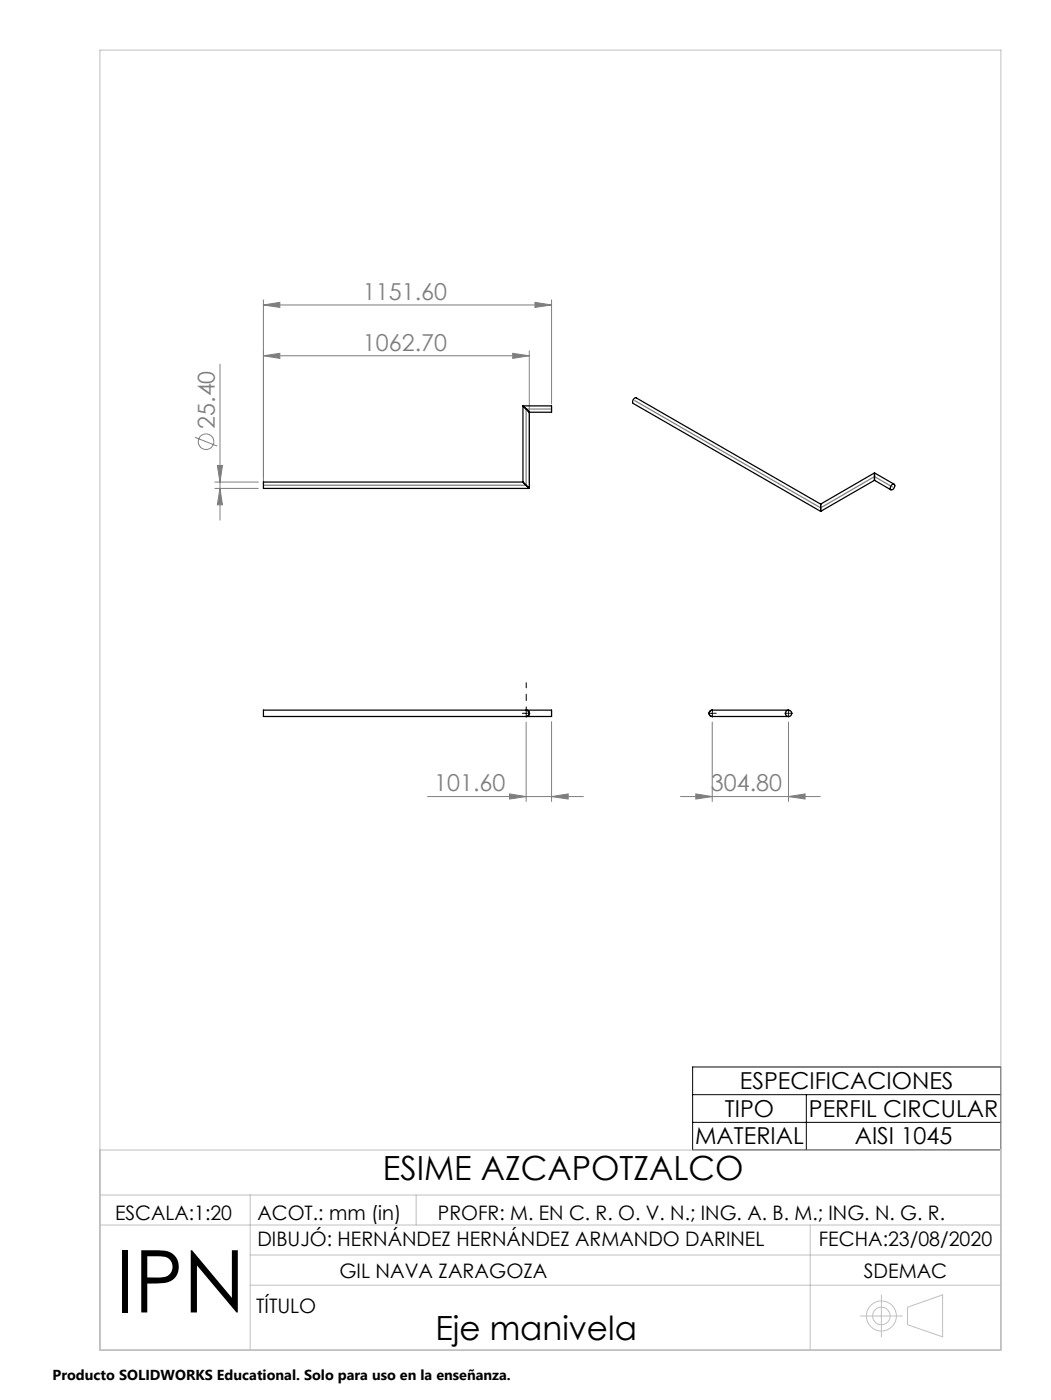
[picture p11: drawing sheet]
<svg xmlns="http://www.w3.org/2000/svg" width="210mm" height="280mm" viewBox="0 0 210 280" stroke-linecap="round" stroke-linejoin="round" font-family="sans-serif">
<g fill="none" stroke="#808080" stroke-width=".2">
<path d="M52.6 60v36.7M110.2 60v20.8M44 72.8v31.2M52.6 71.2l3.3-.5v1zM52.6 61l3.3-.5v1zM52.6 71.2h53.2M52.6 61h57.6M102.4 70.7l3.4 .5-3.4 .5zM105.8 70.2v26.5M106.9 60.5l3.3 .5-3.3 .5zM38.9 87.5l4.5 1.7M42.9 96.4h8.7"/>
<path d="M42.9 97.7h8.7M43.4 93.1h1l-.4 3.3zM44 97.7l.4 3.3h-1zM85.4 159.3h31.2M101.8 158.8l3.3 .5-3.3 .5zM105.1 144.4v15.9M110.2 159.3l3.3-.5v1zM110.2 144.3v16M136 159.3h27.9M139 158.8l3.3 .5-3.3 .5zM142.3 144.4v15.9M157.6 159.3l3.3-.5v1z"/>
<path d="M157.6 144.4v15.9"/>
<circle cx="41.2" cy="88.3" r="1.55"/>
</g>
<g fill="none" stroke="#c0c0c0" stroke-width=".2">
<path d="M20 10h180v260h-180zM20 239h180M20 230h180M50 239v31M83.1 239v6M20 245h180M50 251h150M50 257h150M161.9 245v25M176.1 259v8.4M171.9 263.2h8.4M181.3 261.4l7-2.4v8.4l-7-2.5z"/>
<circle cx="176.1" cy="263.2" r="2.99"/>
<circle cx="176.1" cy="263.2" r="1.76"/>
</g>
<path d="M105 142.7h.2M105.1 142.6v.2M142.2 142.7h.3M142.3 142.6v.2M157.4 142.7h.3M157.6 142.6v.2M138.4 213.4h61.6v16.6h-61.6zM138.4 218.9h61.6M161.1 218.9v11.1M138.4 224.5h61.6" fill="none" stroke="#000" stroke-width=".2"/>
<path d="M105.1 142.4v-5.9" fill="none" stroke="#000" stroke-width=".2" stroke-dasharray="15.2 1.3 1.3 1.3" stroke-dashoffset="14.2"/>
<path d="M104.9 142.7h-.5M105.1 142.9v.5M105.4 142.7h.5M142.1 142.7h-.5M142.3 142.4v-.5M142.3 142.9v.5M142.6 142.7h.5M157.3 142.7h-.5M157.6 142.4v-.5M157.6 142.9v.5M157.8 142.7h.5" fill="none" stroke="#000" stroke-width=".2" stroke-dasharray="15.2 1.3 1.3 1.3"/>
<path d="M110.2 81.8h-5.1v15.2h-52.5M126.8 80.1l37.2 21.5 10.7-6.3 3.6 2.1" fill="none" stroke="#808080" stroke-width=".25"/>
<g fill="#808080">
<path d="M101.8 158.8l3.3 .5-3.3 .5zM110.2 159.3l3.3-.5v1zM52.6 71.2l3.3-.5v1zM102.4 70.7l3.4 .5-3.4 .5zM52.6 61l3.3-.5v1zM106.9 60.5l3.3 .5-3.3 .5zM139 158.8l3.3 .5-3.3 .5zM157.6 159.3l3.3-.5v1z"/>
<path d="M43.4 93.1h1l-.4 3.3zM44 97.7l.4 3.3h-1z"/>
</g>
<g fill="none" stroke="#000" stroke-width=".25">
<path d="M104.5 81.2l1.3 1.2M104.5 81.2h5.7v1.2h-4.4M104.5 96.4l1.3 1.3M104.5 96.4h-51.9v1.3h53.2M104.5 81.2v15.2M105.8 82.4v15.3M174.7 94.6v1.5M174.7 96.1l3.3 1.9M174.7 94.6l3.9 2.2M174.7 96.1l-10.7 6.2M174.7 94.6l-10.7 6.2M178.2 97l.3-.2a.57 .57 0 0 1 .3 .6 .57 .57 0 0 1-.4 .5l-.3 .1a.56 .56 0 0 1 .1-1z"/>
<path d="M164 100.8v1.5M164 100.8l-36.9-21.2a.73 .73 0 0 0-.7 1l37.6 21.7M52.6 142h57.6v1.3h-57.6zM105.1 142a.63 .63 0 0 1 .7 .7 .63 .63 0 0 1-.7 .6 .63 .63 0 0 0 .7-.6 .63 .63 0 0 0-.7-.7zM142.3 142a.63 .63 0 0 0-.6 .7 .63 .63 0 0 0 .6 .6M142.3 143.3h15.3M142.3 142h15.3"/>
<circle cx="157.6" cy="142.7" r=".63"/>
</g>
<text font-size="17.3" x="23" y="262.5">IPN</text>
<g font-size="6.7">
<text x="76.5" y="236.1">ESIME AZCAPOTZALCO</text>
<text x="87" y="268">Eje manivela</text>
</g>
<g font-size="4.7" fill="#808080">
<text x="72.5" y="59.9">1151.60</text>
<text x="72.5" y="70.1">1062.70</text>
<text x="42.9" y="85.8" transform="rotate(-90 42.9 85.8)">25.40</text>
<text x="86.8" y="158.3">101.60</text>
<text x="142.1" y="158.3">304.80</text>
</g>
<g font-size="4.7">
<text x="147.8" y="217.8">ESPECIFICACIONES</text>
<text x="144.8" y="223.4">TIPO</text>
<text x="161.6" y="223.4">PERFIL CIRCULAR</text>
<text x="138.9" y="228.9">MATERIAL</text>
<text x="170.8" y="228.9">AISI 1045</text>
</g>
<g font-size="4">
<text x="23" y="244">ESCALA:1:20</text>
<text x="51.4" y="244">ACOT.: mm (in)</text>
<text x="87.5" y="244">PROFR: M. EN C. R. O. V. N.; ING. A. B. M.; ING. N. G. R.</text>
<text x="51.4" y="249.3">DIBUJÓ: HERNÁNDEZ HERNÁNDEZ ARMANDO DARINEL</text>
<text x="163.6" y="249.2">FECHA:23/08/2020</text>
<text x="67.8" y="255.6">GIL NAVA ZARAGOZA</text>
<text x="172.6" y="255.6">SDEMAC</text>
<text x="51.2" y="262.6">TÍTULO</text>
</g>
<text font-size="2.9" x="10.5" y="276">Producto SOLIDWORKS Educational. Solo para uso en la enseñanza.</text>
</svg>
